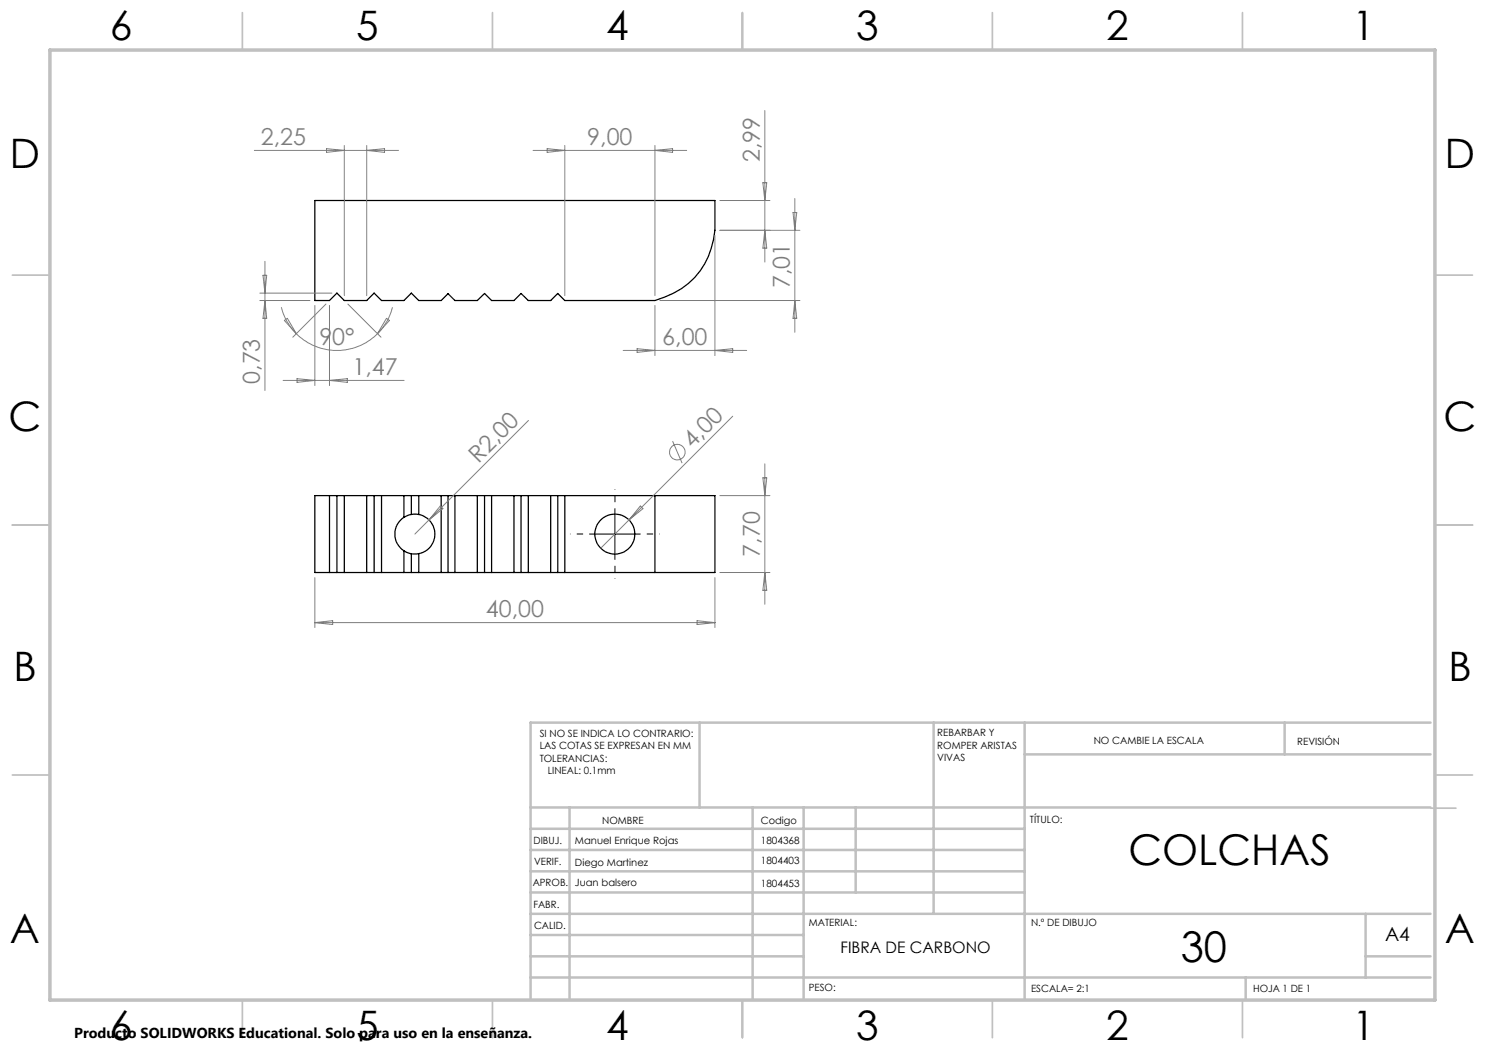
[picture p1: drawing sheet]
<svg xmlns="http://www.w3.org/2000/svg" width="297mm" height="210mm" viewBox="0 0 297 210" stroke-linecap="round" stroke-linejoin="round" font-family="sans-serif">
<g fill="none" stroke="#000" stroke-width=".25">
<path d="M63 40.1h80v6a15.1 15.1 0 0 1-10.1 13.3l-1.9 .7h-18l-1.5-1.4-1.4 1.4h-4.4l-1.5-1.4-1.4 1.4h-4.5l-1.4-1.4-1.4 1.4h-4.5l-1.4-1.4-1.4 1.4h-4.5l-1.4-1.5-1.5 1.5h-4.5l-1.5-1.5-1.5 1.5h-4.4l-1.5-1.5-1.5 1.5h-2.9zM65.9 99.1v15.4M67.4 99.1v15.4M68.9 99.1v15.4M73.3 99.1v15.4M74.8 99.1v15.4M76.3 99.1v15.4M80.8 99.1v4.4M82.3 99.1v3.8M83.7 99.1v3.8M88.2 99.1v15.4M89.6 99.1v15.4"/>
<path d="M91 99.1v15.4M95.5 99.1v15.4M96.9 99.1v15.4M98.3 99.1v15.4M102.8 99.1v15.4M104.2 99.1v15.4M105.7 99.1v15.4M110.1 99.1v15.4M111.5 99.1v15.4M113 99.1v15.4M131 99.1h12v15.4h-12M131 99.1h-68v15.4h68"/>
<path d="M131 99.1v15.4M80.8 103.5a4 4 0 0 0 0 6.7M80.8 110.2l1.5 .6M80.8 110.2v4.3M82.3 102.9h1.4M82.3 102.9l-1.5 .6M82.3 110.8v3.7M83.7 102.9a4 4 0 0 1 3.3 3.9 4 4 0 0 1-3.3 3.9M83.7 110.7l-1.4 .1M83.7 110.7v3.8"/>
<circle cx="123" cy="106.8" r="4"/>
</g>
<g fill="none" stroke="#808080" stroke-width=".2">
<path d="M50.9 30.1h28.8M65.3 29.7l3.6 .4-3.6 .4zM68.9 29.1v30M73.3 29.1v30M73.3 30.1l3.6-.4v.8zM106.6 30.1h30.7M109.4 29.7l3.6 .4-3.6 .4zM113 29.1v30M131 29.1v30M131 30.1l3.5-.4v.8zM152.6 36.5h.8l-.4 3.6zM153 22.1v30.3"/>
<path d="M159 39.7v26.8M52 58.6h14.4M52.6 55.1h.7l-.3 3.5zM53 52.3v25.8M143 47.1v24M144 46.1h16M144 40.1h10M153 46.1l.4 3.5h-.8zM158.6 42.5h.7l-.3 3.6zM52 60.1h10M53 60.1l.3 3.6h-.7zM56.3 61.4a11.1 11.1 0 0 0 3 5.3"/>
<path d="M56.6 76.1h24.2M56.9 64.1l.6-.4 1.8 3zM59.3 66.7a11.5 11.5 0 0 0 16.2 0M59.4 75.7l3.6 .4-3.6 .4zM63 61.1v16M65.2 60.8l-6.6 6.6M65.9 61.1v16M65.9 76.1l3.6-.4v.8zM69.6 60.8l6.6 6.6M77.3 63.7l.6 .4-2.4 2.6zM78.5 61.4a11.1 11.1 0 0 1-3 5.3M124.6 70.1h24.7"/>
<path d="M127.4 69.7l3.6 .4-3.6 .4zM131 61.1v10M132 60.1h28M143 70.1l3.5-.4v.8zM159 60.1l.3 3.6h-.7zM105.7 84.1l-22.7 22.7M134.5 88.2l1.9 4.4M144 99.1h10M146.5 83.2l-26.3 26.4M152.6 95.6h.8l-.4 3.5zM153 92.8v28.1M63 115.5v10"/>
<path d="M88.1 101.2l.5 .5-2.8 2.3zM128.1 101.2l.5 .5-2.8 2.3zM143 115.5v10M144 114.5h10M153 114.5l.4 3.6h-.8zM63 124.5h80M63 124.5l3.5-.4v.8zM139.4 124.1l3.6 .4-3.6 .4z"/>
<circle cx="135.5" cy="90.4" r="1.56"/>
</g>
<path d="M118 106.8h-4M123 101.8v-4M123 111.8v4M128 106.8h4" fill="none" stroke="#000" stroke-width=".2" stroke-dasharray="15.2 1.3 1.3 1.3" stroke-dashoffset="15.1" stroke-linecap="butt"/>
<path d="M118 106.8h10M123 101.8v10" fill="none" stroke="#000" stroke-width=".2"/>
<g fill="none" stroke="#c0c0c0" stroke-width=".35">
<path d="M48.5 2.5v7.5M98.5 2.5v7.5M148.5 2.5v7.5M198.5 2.5v7.5M248.5 2.5v7.5M2.5 55h7.5M287 55h7.5M2.5 105h7.5M287 105h7.5M2.5 155h7.5M287 155h7.5M286.2 161.6h5"/>
<path d="M48.5 200v7.5M98.5 200v7.5M148.5 200v7.5M198.5 200v7.5M248.5 200v7.5"/>
</g>
<g fill="none" stroke="#c0c0c0" stroke-width=".5">
<path d="M139.9 144.5v17M186.7 144.5v38.3M204.9 144.5v55.3M204.9 150.9h81.2M256.9 144.5v6.4M286.1 144.5h-180v55.3M106.1 161.5h180M106.1 178.5h98.8M106.1 174.3h98.8M106.1 170h98.8M106.1 165.8h98.8M113.9 161.5v38.3"/>
<path d="M150.5 161.5v38.3M160.7 161.5v38.3M171.1 161.5v17M106.1 195.5h180M106.1 191.3h54.6M106.1 187h54.6M106.1 182.8h180M249.1 195.5v4.3M273.1 191.3h13M273.1 182.8v12.7"/>
</g>
<path d="M10 10h277v190h-277z" fill="none" stroke="#c0c0c0" stroke-width=".7"/>
<g font-size="8.5">
<text x="225.7" y="173">COLCHAS</text>
<text x="236.1" y="192.5">30</text>
</g>
<g font-size="8.1">
<text x="22" y="8">6</text>
<text x="71.2" y="8">5</text>
<text x="121.2" y="8">4</text>
<text x="171.2" y="8">3</text>
<text x="221.2" y="8">2</text>
<text x="270.5" y="8">1</text>
<text x="2" y="33.6">D</text>
<text x="289" y="33.6">D</text>
<text x="1.7" y="86.1">C</text>
<text x="288.7" y="86.1">C</text>
<text x="2.7" y="136.1">B</text>
<text x="289.7" y="136.1">B</text>
<text x="2" y="188.6">A</text>
<text x="289" y="188.6">A</text>
<text x="22" y="208">6</text>
<text x="71.2" y="208">5</text>
<text x="121.2" y="208">4</text>
<text x="171.2" y="208">3</text>
<text x="221.2" y="208">2</text>
<text x="270.5" y="208">1</text>
</g>
<g font-size="4.7" fill="#808080">
<text x="52.2" y="29.1">2,25</text>
<text x="117.5" y="29.1">9,00</text>
<text x="152" y="32.4" transform="rotate(-90 152 32.4)">2,99</text>
<text x="158" y="57.6" transform="rotate(-90 158 57.6)">7,01</text>
<text x="63.9" y="69.1">90°</text>
<text x="132.5" y="69.1">6,00</text>
<text x="52" y="76.8" transform="rotate(-90 52 76.8)">0,73</text>
<text x="70.5" y="75.1">1,47</text>
<text x="138.5" y="89.8" transform="rotate(-45 138.5 89.8)">4,00</text>
<text x="95.7" y="92.7" transform="rotate(-45 95.7 92.7)">R2,00</text>
<text x="152" y="111.3" transform="rotate(-90 152 111.3)">7,70</text>
<text x="97.2" y="123.5">40,00</text>
</g>
<text font-size="3.9" x="277" y="188.2">A4</text>
<text font-size="3.2" x="168.1" y="190.6">FIBRA DE CARBONO</text>
<text font-size="2.9" x="14.9" y="207.6">Producto SOLIDWORKS Educational. Solo para uso en la enseñanza.</text>
<g font-size="2">
<text x="107.9" y="147.3">SI NO SE INDICA LO CONTRARIO:</text>
<text x="107.9" y="149.8">LAS COTAS SE EXPRESAN EN MM</text>
<text x="187.4" y="147.2">REBARBAR Y</text>
<text x="187.4" y="149.7">ROMPER ARISTAS</text>
<text x="218.7" y="148.7">NO CAMBIE LA ESCALA</text>
<text x="259.5" y="148.9">REVISIÓN</text>
<text x="107.9" y="152.3">TOLERANCIAS:</text>
<text x="109.6" y="154.8">LINEAL: 0.1mm</text>
<text x="187.4" y="152.2">VIVAS</text>
<text x="120.5" y="164.7">NOMBRE</text>
<text x="152.2" y="164.7">Codigo</text>
<text x="206" y="164.7">TÍTULO:</text>
<text x="106.7" y="168.8">DIBUJ.</text>
<text x="106.8" y="173.1">VERIF.</text>
<text x="115" y="168.9">Manuel Enrique Rojas</text>
<text x="115" y="173.1">Diego Martinez</text>
<text x="152.2" y="172.8">1804403</text>
<text x="152.2" y="168.7">1804368</text>
<text x="106.5" y="177.2">APROB.</text>
<text x="115" y="177.2">Juan balsero</text>
<text x="152.2" y="177.3">1804453</text>
<text x="106.7" y="181.5">FABR.</text>
<text x="106.8" y="185.9">CALID.</text>
<text x="161.8" y="185.3">MATERIAL:</text>
<text x="206.2" y="185.3">N.º DE DIBUJO</text>
<text x="161.8" y="198.3">PESO:</text>
<text x="206.2" y="198.3">ESCALA= 2:1</text>
<text x="250.6" y="198.3">HOJA 1 DE 1</text>
</g>
</svg>
